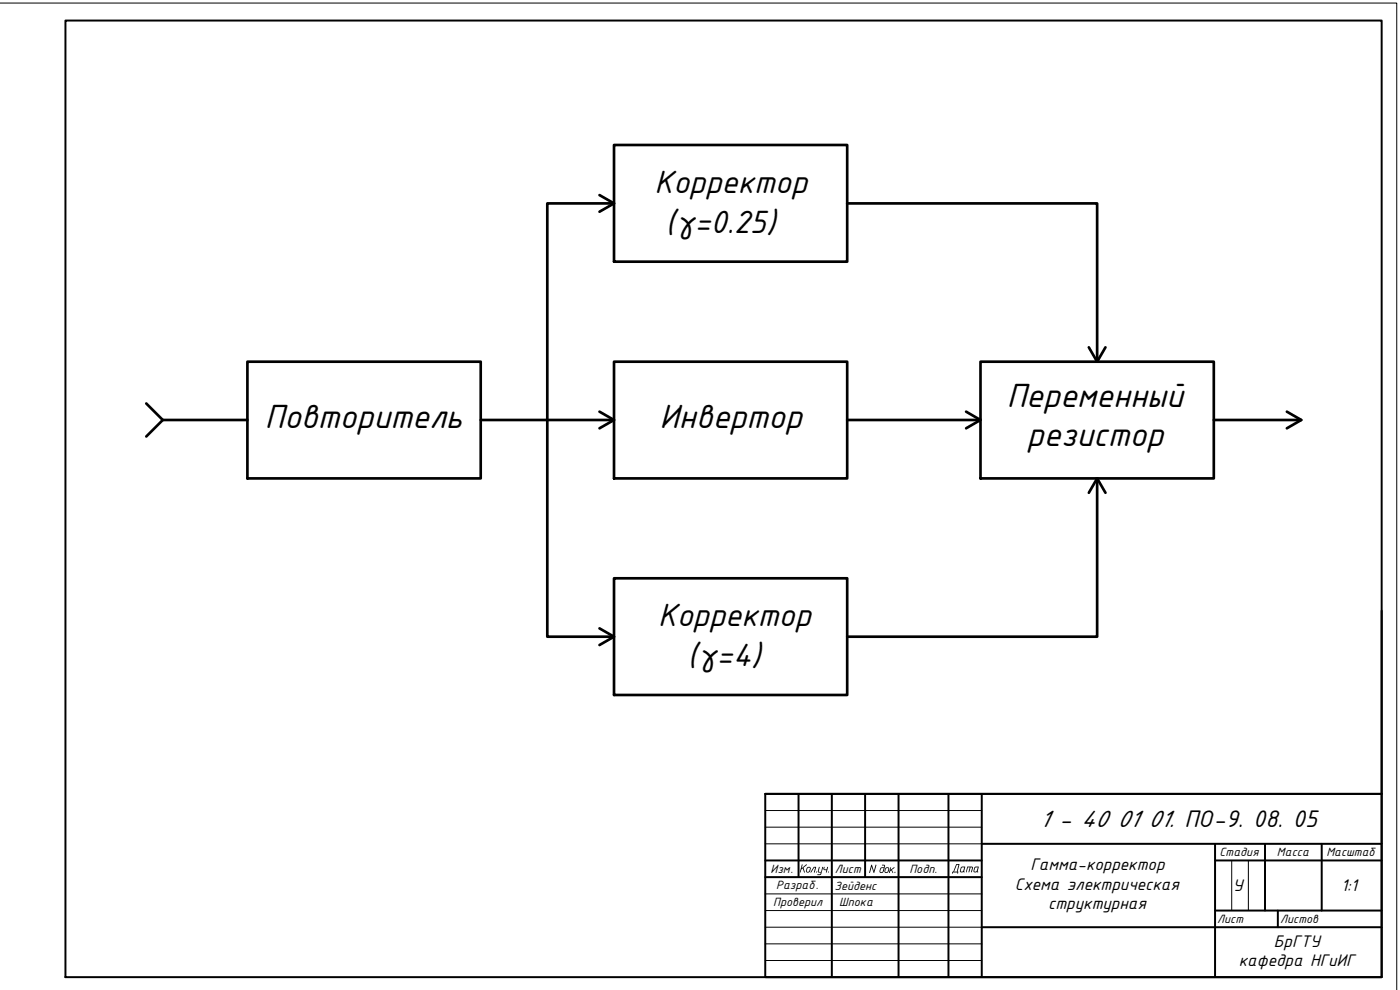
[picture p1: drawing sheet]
<svg xmlns="http://www.w3.org/2000/svg" width="420mm" height="297mm" viewBox="0 0 420 297" stroke-linecap="round" stroke-linejoin="round" font-family="sans-serif">
<!-- layer: 0 -->
<path d="M292.7 260.3l-.3 1.1 .5 .1 .6-1.2zM292.5 260.2l1.3-.1-.4 1.3 .1 .3-1.3-.1z" fill="#000"/>
<g fill="none" stroke="#000" stroke-width=".59">
<path d="M19.6 6.2h395.1v287h-395.1zM414.7 183.2v55h-185M229.7 238.2h185v55h-185zM239.6 238.2v25M249.6 238.2v55M259.6 238.2v25M269.7 238.2v55M284.6 238.2v55M294.6 238.2v55M229.7 258.2h64.9M294.6 253.2h120.1M364.7 258.2h50"/>
<path d="M364.7 253.2v40M379.6 253.2v20M396.7 253.2v20M229.7 263.2h64.9M294.6 278.2h120.1M364.7 273.2h50M383.5 273.2v5"/>
</g>
<path d="M0 .9h419.2v296.1M229.7 243.2h64.9M229.7 248.2h64.9M229.7 253.2h64.9M369.7 258.2v15M374.6 258.2v15M229.7 268.2h64.9M229.7 273.2h64.9M229.7 278.2h64.9M229.7 283.2h64.9M229.7 288.2h64.9" fill="none" stroke="#000" stroke-width=".3"/>
<g fill="none" stroke="#000" stroke-width=".8">
<path d="M179.9 58.5l4.4 2.5-4.4 2.5M184.3 43.5h70v35h-70zM184.3 61h-20v130h20M254.3 61h75v47.5M74.3 108.5h70v35h-70zM184.3 108.5h70v35h-70zM294.3 108.5h70v35h-70zM326.8 104.2l2.5 4.3 2.5-4.3M43.9 121.1l5 4.9-5 5M48.9 126h25.4M144.3 126h40M179.9 123.5l4.4 2.5-4.4 2.5"/>
<path d="M254.3 126h40M289.9 123.5l4.4 2.5-4.4 2.5M364.3 126h26.2M386.2 123.5l4.3 2.5-4.3 2.5M326.8 147.9l2.5-4.4 2.5 4.4M329.3 143.5v47.5h-75M184.3 173.5h70v35h-70zM179.9 188.5l4.4 2.5-4.4 2.5"/>
</g>
<g font-size="10.9">
<text x="302.2" y="122.1">Переменный</text>
<text x="79.5" y="128.6">Повторитель</text>
<text x="198" y="128.6">Инвертор</text>
<text x="308.2" y="133.8">резистор</text>
</g>
<g font-size="10.4">
<text x="196.4" y="57.9">Корректор</text>
<text x="199.7" y="69.9">(γ=0.25)</text>
<text x="197.5" y="187.9">Корректор</text>
<text x="206.4" y="199.8">(γ=4)</text>
</g>
<text font-size="7.8" x="312" y="248.2">1 - 40 01 01. ПО-9. 08. 05</text>
<g font-size="5.4">
<text x="309.2" y="261.1">Гамма-корректор</text>
<text x="304.6" y="266.9">Схема электрическая</text>
<text x="370" y="267.4">У</text>
<text x="402.5" y="267.4">1:1</text>
<text x="314.6" y="272.7">структурная</text>
<text x="382.3" y="284">БрГТУ</text>
<text x="371.8" y="289.8">кафедра НГиИГ</text>
</g>
<g font-size="3.9">
<text x="366" y="256.9">Стадия</text>
<text x="383.2" y="256.9">Масса</text>
<text x="398.1" y="256.9">Масштаб</text>
<text x="231.2" y="261.9">Изм.</text>
<text x="239.7" y="261.8">Кол .уч.</text>
<text x="250.6" y="261.9">Лист</text>
<text x="260.6" y="261.9">Nдок .</text>
<text x="272.9" y="261.9">Подп.</text>
<text x="285.5" y="261.8">Дата</text>
<text x="232.9" y="266.8">Разраб.</text>
<text x="250.5" y="266.9">Зейденс</text>
<text x="232" y="271.9">Проверил</text>
<text x="251.9" y="271.9">Шпока</text>
<text x="365.3" y="276.9">Лист</text>
<text x="384.2" y="276.9">Листов</text>
</g>
</svg>
